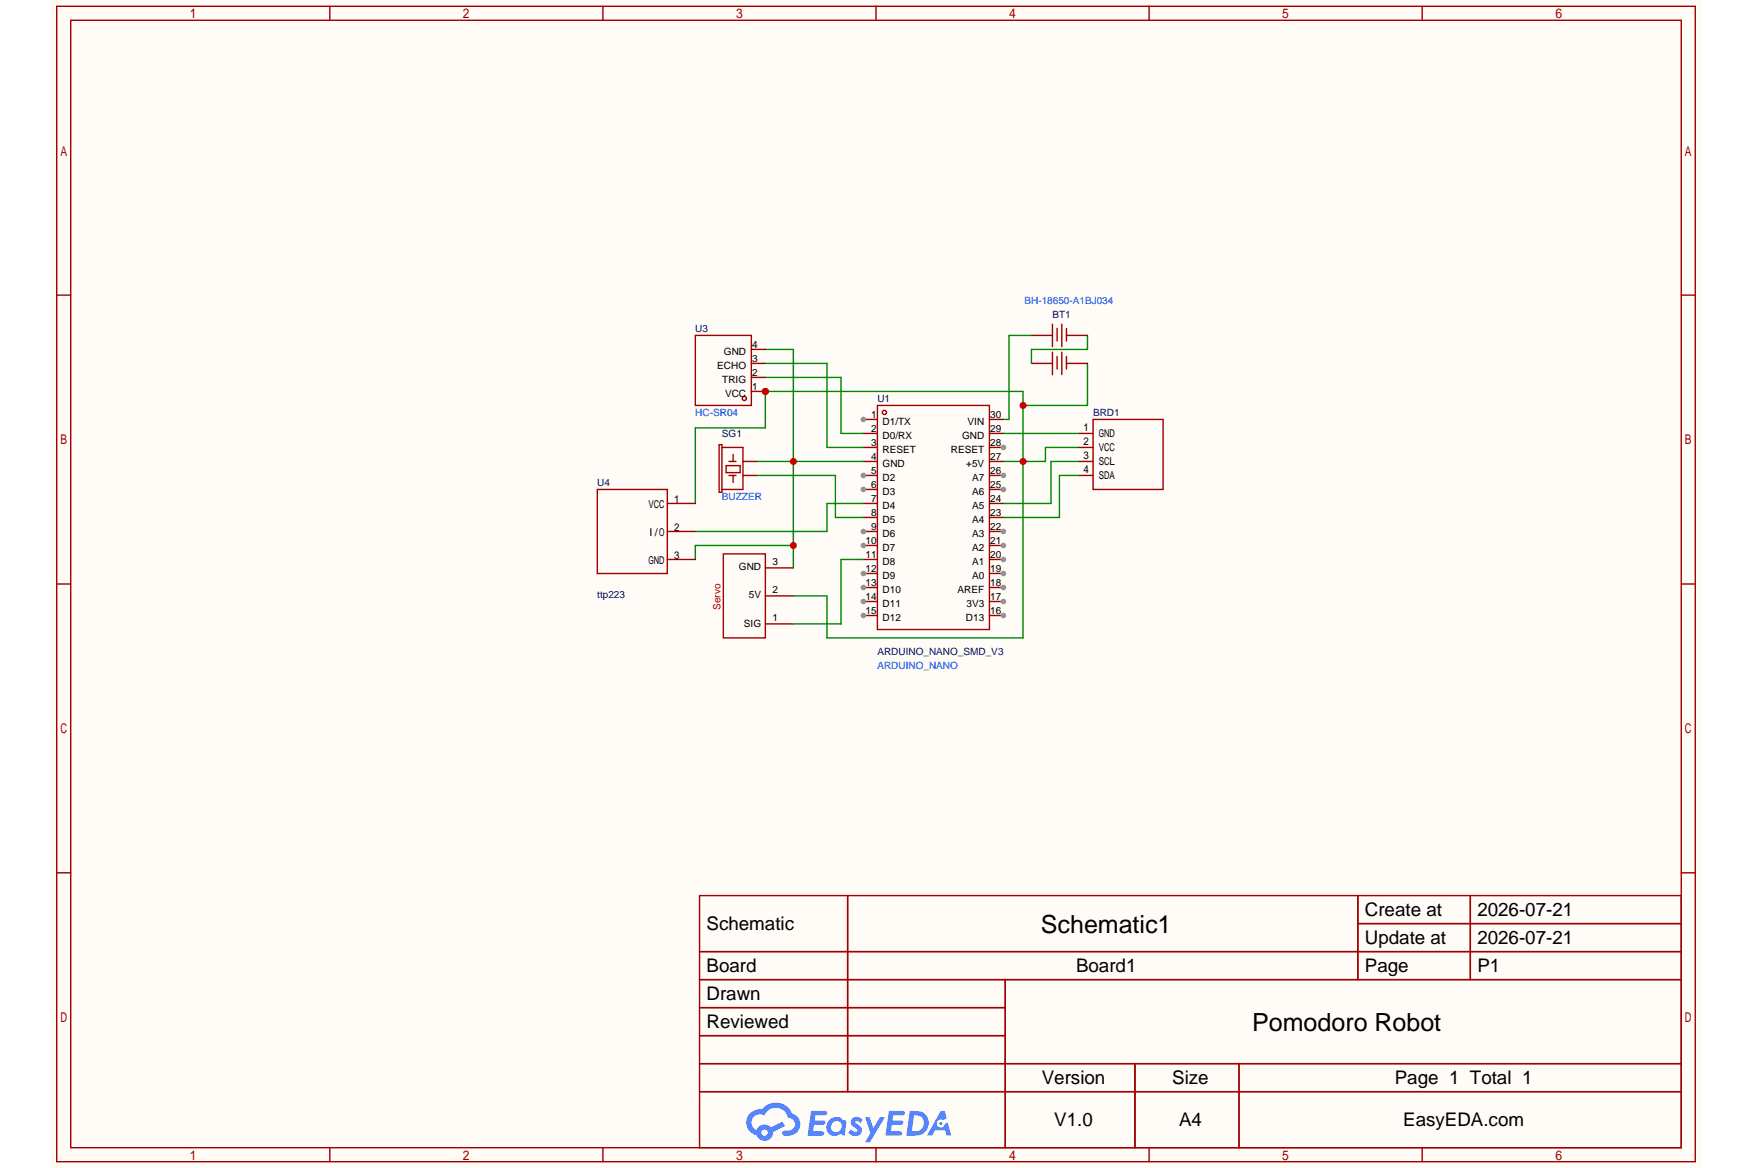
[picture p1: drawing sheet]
<svg xmlns="http://www.w3.org/2000/svg" width="150mm" height="100mm" viewBox="0 0 150 100" stroke-linecap="round" stroke-linejoin="round" font-family="sans-serif">
<path d="M4.3 0h141.4v100h-141.4z" fill="#fffcf7"/>
<g fill="none" stroke="#a10000" stroke-width=".12">
<path d="M4.9 .5h140.2v99h-140.2zM6.1 1.7h137.8v96.6h-137.8zM28.2 .5v1.2M51.6 .5v1.2M75 .5v1.2M98.4 .5v1.2M121.8 .5v1.2M4.9 25.3h1.2M143.9 25.3h1.2M4.9 50h1.2M143.9 50h1.2M4.9 74.7h1.2"/>
<path d="M59.9 76.7h84v21.6h-84zM72.6 76.7v16.8M116.3 76.7v7.2M116.3 79.1h27.6M125.9 76.7v7.2M143.9 74.7h1.2M28.2 98.3v1.2M51.6 98.3v1.2M59.9 81.5h84M59.9 83.9h84M59.9 86.3h26.2M59.9 91.1h84"/>
<path d="M59.9 88.7h26.2M59.9 93.5h84M75 98.3v1.2M86.1 83.9v14.4M97.2 91.1v7.2M98.4 98.3v1.2M106.1 91.1v7.2M121.8 98.3v1.2"/>
</g>
<g fill="#5487ff">
<path d="M73 95.7a.61 .61 0 0 1 .9 .2l-.2 .3a.24 .24 0 0 0-.2-.2 .24 .24 0 0 0-.3 .1 .87 .87 0 0 1 .6 .9 .69 .69 0 0 1-1.2 0l.3-.3 .3 .2h.2v-.2a.9 .9 0 0 1-.5-.8z"/>
<path d="M74.1 95.7h.4l.3 .9 .5-.9h.5l-1.3 2.1h-.4l.4-.8z"/>
<path d="M69.4 95.1l1.4 .1v.1l-.2 .2h-.8l-.1 .4h.8l.2 .2-.2 .2h-.8l-.1 .6h.8h.1v.3h-1.4z"/>
<path d="M76.1 95.1l1.3 .1 .1 .1-.2 .2h-.8l-.1 .4h.8l.1 .2-.2 .2h-.7l-.1 .6h.7h.2v.3h-1.4z"/>
<path d="M80.5 95.1h.4l.2 .7-.3 .1a.36 .36 0 0 0-.6 .2 .36 .36 0 0 0 .3 .4 .36 .36 0 0 0 .4-.3l.2-.1 .3 1.1h-.4l-.1-.4h-.9l-.2 .4h-.4z"/>
<path d="M77.9 95.1l-.3 2.1h.7a1.07 1.07 0 0 0 1.2-1.1 1.07 1.07 0 0 0-1.3-1zM78.3 95.5a.71 .71 0 0 1 .8 .7 .71 .71 0 0 1-.9 .7h-.1z"/>
<path d="M71 95.9a.75 .75 0 0 0-.1 1.1 .75 .75 0 0 0 1.1 .1l.3 .1 .2-1.1-.1-.1-.2-.1a.76 .76 0 0 0-1.2 0zM71.3 96.1a.47 .47 0 0 1 .8 .3 .47 .47 0 0 1-.7 .5 .46 .46 0 0 1-.1-.8z"/>
<path d="M64.2 95.3a1.12 1.12 0 0 0 .6 1.9 .73 .73 0 0 0 .8 .5 .73 .73 0 0 0 .6-.8l1-.5-.2-.4-1 .5a.74 .74 0 0 0-1.2 .2 .71 .71 0 0 1-.4-.9 .71 .71 0 0 1 1.1-.3 1.07 1.07 0 0 1 1.1-.7 1.07 1.07 0 0 1 .9 .9 .58 .58 0 0 1 .5 .7 .58 .58 0 0 1-.8 .4l-.2 .1v.1v.2a1.01 1.01 0 0 0 1.4-.5 1.01 1.01 0 0 0-.6-1.4 1.5 1.5 0 0 0-2.6-.3 1.21 1.21 0 0 0-1 .3zM65.2 97a.28 .28 0 0 1 .5 0 .28 .28 0 0 1-.5 0z"/>
<circle cx="80.6" cy="96.2" r=".13"/>
</g>
<path d="M61.6 38.1h.2v4h-.2zM61.8 38.3h1.8v3.6h-1.8M62.2 39.9h1.2v.6h-1.2zM62.4 39.5h.6M62.8 38.9v.6M75.1 34.7h9.6v19.2h-9.6zM61.9 47.4h3.6v7.2h-3.6zM62.4 40.7h.6M62.8 40.7v.6" fill="none" stroke="#a10000" stroke-width=".12"/>
<path d="M63.6 39.5h1.2M73.9 35.9h1.2M63.6 40.7h1.2M65.5 53.4h2.4M65.5 51h2.4M65.5 48.6h2.4" fill="none" stroke="#870000" stroke-width=".12"/>
<circle cx="73.9" cy="35.9" r=".24" fill="#999"/>
<path d="M73.9 37.1h1.2M73.9 38.3h1.2M73.9 39.5h1.2M73.9 40.7h1.2" fill="none" stroke="#870000" stroke-width=".12"/>
<circle cx="73.9" cy="40.7" r=".24" fill="#999"/>
<path d="M73.9 41.9h1.2" fill="none" stroke="#870000" stroke-width=".12"/>
<circle cx="73.9" cy="41.9" r=".24" fill="#999"/>
<path d="M73.9 43.1h1.2M73.9 44.3h1.2M73.9 45.5h1.2" fill="none" stroke="#870000" stroke-width=".12"/>
<circle cx="73.9" cy="45.5" r=".24" fill="#999"/>
<path d="M73.9 46.7h1.2" fill="none" stroke="#870000" stroke-width=".12"/>
<circle cx="73.9" cy="46.7" r=".24" fill="#999"/>
<path d="M73.9 47.9h1.2M73.9 49.1h1.2" fill="none" stroke="#870000" stroke-width=".12"/>
<circle cx="73.9" cy="49.1" r=".24" fill="#999"/>
<path d="M73.9 50.3h1.2" fill="none" stroke="#870000" stroke-width=".12"/>
<circle cx="73.9" cy="50.3" r=".24" fill="#999"/>
<path d="M73.9 51.5h1.2" fill="none" stroke="#870000" stroke-width=".12"/>
<circle cx="73.9" cy="51.5" r=".24" fill="#999"/>
<path d="M73.9 52.7h1.2" fill="none" stroke="#870000" stroke-width=".12"/>
<circle cx="73.9" cy="52.7" r=".24" fill="#999"/>
<path d="M84.7 52.7h1.2" fill="none" stroke="#870000" stroke-width=".12"/>
<circle cx="85.9" cy="52.7" r=".24" fill="#999"/>
<path d="M84.7 51.5h1.2" fill="none" stroke="#870000" stroke-width=".12"/>
<circle cx="85.9" cy="51.5" r=".24" fill="#999"/>
<path d="M84.7 50.3h1.2" fill="none" stroke="#870000" stroke-width=".12"/>
<circle cx="85.9" cy="50.3" r=".24" fill="#999"/>
<path d="M84.7 49.1h1.2" fill="none" stroke="#870000" stroke-width=".12"/>
<circle cx="85.9" cy="49.1" r=".24" fill="#999"/>
<path d="M84.7 47.9h1.2" fill="none" stroke="#870000" stroke-width=".12"/>
<circle cx="85.9" cy="47.9" r=".24" fill="#999"/>
<path d="M84.7 46.7h1.2" fill="none" stroke="#870000" stroke-width=".12"/>
<circle cx="85.9" cy="46.7" r=".24" fill="#999"/>
<path d="M84.7 45.5h1.2" fill="none" stroke="#870000" stroke-width=".12"/>
<circle cx="85.9" cy="45.5" r=".24" fill="#999"/>
<path d="M84.7 44.3h1.2M84.7 43.1h1.2M84.7 41.9h1.2" fill="none" stroke="#870000" stroke-width=".12"/>
<circle cx="85.9" cy="41.9" r=".24" fill="#999"/>
<path d="M84.7 40.7h1.2" fill="none" stroke="#870000" stroke-width=".12"/>
<circle cx="85.9" cy="40.7" r=".24" fill="#999"/>
<path d="M84.7 39.5h1.2M84.7 38.3h1.2" fill="none" stroke="#870000" stroke-width=".12"/>
<circle cx="85.9" cy="38.3" r=".24" fill="#999"/>
<path d="M84.7 37.1h1.2M84.7 35.9h1.2" fill="none" stroke="#870000" stroke-width=".12"/>
<circle cx="75.7" cy="35.3" r=".18" fill="none" stroke="#a10000" stroke-width=".12"/>
<path d="M64.8 39.5h9.1M65.5 29.9h2.4v18.7M67.9 46.7h-8.4v1.2" fill="none" stroke="#008700" stroke-width=".12"/>
<g fill="#c00">
<circle cx="67.9" cy="39.5" r=".3"/>
<circle cx="67.9" cy="46.7" r=".3"/>
</g>
<path d="M92.4 38.3h-2.9v1.2h-3.6M93.1 31.1v3.6h-5.5M59.5 43.1v-6.5h6v-3.1h22.1v21.1h-16.8v-3.6h-2.9M73.9 47.9h-1.9v5.5h-4.1" fill="none" stroke="#008700" stroke-width=".12"/>
<g fill="#c00">
<circle cx="87.6" cy="39.5" r=".3"/>
<circle cx="87.6" cy="34.7" r=".3"/>
<circle cx="65.5" cy="33.5" r=".3"/>
</g>
<path d="M64.8 40.7h6.7v3.6h2.4" fill="none" stroke="#008700" stroke-width=".12"/>
<g fill="none" stroke="#a10000" stroke-width=".12">
<path d="M59.5 28.7h4.8v6h-4.8z"/>
<circle cx="63.7" cy="34.1" r=".18"/>
</g>
<path d="M64.3 33.5h1.2" fill="none" stroke="#870000" stroke-width=".12"/>
<circle cx="65.5" cy="33.5" r=".3" fill="#c00"/>
<g fill="none" stroke="#870000" stroke-width=".12">
<path d="M64.3 32.3h1.2M64.3 31.1h1.2M64.3 29.9h1.2M88.3 31.1h1.8M88.3 28.7h1.8M91.3 31.1h1.8M91.3 28.7h1.8M92.4 37.1h1.2M92.4 38.3h1.2M92.4 39.5h1.2M57.1 43.1h2.4M57.1 45.5h2.4"/>
<path d="M57.1 47.9h2.4M92.4 40.7h1.2"/>
</g>
<path d="M65.5 31.1h5.3v7.2h3.1M65.5 32.3h6.5v4.8h1.9M85.9 37.1h6.5M88.3 28.7h-1.9v7.2h-.5M92.4 39.5h-2.4v3.6h-4.1M93.1 28.7v1.2h-4.8v1.2M73.9 43.1h-3.1v2.4h-11.3M92.4 40.7h-1.7v3.6h-4.8" fill="none" stroke="#008700" stroke-width=".12"/>
<path d="M90.1 27.8v1.9M90.1 30.2v1.9M90.5 28.1v1.1M90.5 30.5v1.1M90.9 27.8v1.9M90.9 30.2v1.9M91.3 28.1v1.1M91.3 30.5v1.1M93.6 35.9h6v6h-6zM51.1 41.9h6v7.2h-6z" fill="none" stroke="#a10000" stroke-width=".12"/>
<g font-size="2.1">
<text x="89.1" y="79.9">Schematic1</text>
<text x="107.2" y="88.3">Pomodoro Robot</text>
</g>
<g font-size="1.6">
<text x="60.5" y="79.6">Schematic</text>
<text x="60.5" y="83.2">Board</text>
<text x="92.1" y="83.2">Board1</text>
<text x="116.9" y="78.4">Create at</text>
<text x="116.9" y="80.8">Update at</text>
<text x="116.9" y="83.2">Page</text>
<text x="126.5" y="78.4">2026-07-21</text>
<text x="126.5" y="80.8">2026-07-21</text>
<text x="126.5" y="83.2">P1</text>
<text x="60.5" y="85.6">Drawn</text>
<text x="60.5" y="88">Reviewed</text>
<text x="89.2" y="92.8">Version</text>
<text x="100.4" y="92.8">Size</text>
<text x="119.4" y="92.8">Page 1 Total 1</text>
<text x="90.3" y="96.4">V1.0</text>
<text x="100.9" y="96.4">A4</text>
<text x="120.1" y="96.4">EasyEDA.com</text>
</g>
<g font-size=".9" fill="#000080">
<text x="59.5" y="28.5">U3</text>
<text x="90.1" y="27.3">BT1</text>
<text x="75.1" y="34.5">U1</text>
<text x="93.6" y="35.7">BRD1</text>
<text x="51.1" y="41.6">U4</text>
<text x="61.8" y="37.5">SG1</text>
<text x="51.1" y="51.2">ttp223</text>
<text x="75.1" y="56">ARDUINO_NANO_SMD_V3</text>
</g>
<g font-size=".9">
<text x="64.4" y="29.8">4</text>
<text x="61.4" y="31.6">ECHO</text>
<text x="61.8" y="32.8">TRIG</text>
<text x="62" y="30.4">GND</text>
<text x="62.1" y="34">VCC</text>
<text x="64.4" y="33.4">1</text>
<text x="64.4" y="32.2">2</text>
<text x="64.4" y="31">3</text>
<text x="74.6" y="35.8">1</text>
<text x="84.8" y="35.8">30</text>
<text x="74.6" y="37">2</text>
<text x="74.6" y="38.2">3</text>
<text x="74.6" y="39.4">4</text>
<text x="74.6" y="40.6">5</text>
<text x="74.6" y="41.8">6</text>
<text x="75.6" y="36.4">D1/TX</text>
<text x="75.6" y="37.6">D0/RX</text>
<text x="75.6" y="38.8">RESET</text>
<text x="75.6" y="40">GND</text>
<text x="75.6" y="41.2">D2</text>
<text x="81.4" y="38.8">RESET</text>
<text x="82.4" y="37.6">GND</text>
<text x="82.7" y="40">+5V</text>
<text x="82.8" y="36.4">VIN</text>
<text x="83.2" y="41.2">A7</text>
<text x="84.8" y="41.8">25</text>
<text x="84.8" y="40.6">26</text>
<text x="84.8" y="39.4">27</text>
<text x="84.8" y="38.2">28</text>
<text x="84.8" y="37">29</text>
<text x="94.1" y="37.4">GND</text>
<text x="94.1" y="38.6">VCC</text>
<text x="94.1" y="39.8">SCL</text>
<text x="94.1" y="41">SDA</text>
<text x="55.5" y="43.5">VCC</text>
<text x="55.5" y="45.9">I/O</text>
<text x="74.1" y="46.6">10</text>
<text x="74.1" y="47.8">11</text>
<text x="74.6" y="43">7</text>
<text x="74.6" y="44.2">8</text>
<text x="74.6" y="45.4">9</text>
<text x="75.6" y="42.4">D3</text>
<text x="75.6" y="43.6">D4</text>
<text x="75.6" y="44.8">D5</text>
<text x="75.6" y="46">D6</text>
<text x="75.6" y="47.2">D7</text>
<text x="83.2" y="47.2">A2</text>
<text x="83.2" y="46">A3</text>
<text x="83.2" y="44.8">A4</text>
<text x="83.2" y="43.6">A5</text>
<text x="83.2" y="42.4">A6</text>
<text x="84.8" y="47.8">20</text>
<text x="84.8" y="46.6">21</text>
<text x="84.8" y="45.4">22</text>
<text x="84.8" y="44.2">23</text>
<text x="84.8" y="43">24</text>
<text x="55.5" y="48.3">GND</text>
<text x="63.3" y="48.8">GND</text>
<text x="63.7" y="53.6">SIG</text>
<text x="64.1" y="51.2">5V</text>
<text x="66.1" y="53.2">1</text>
<text x="66.1" y="50.8">2</text>
<text x="66.1" y="48.4">3</text>
<text x="74.1" y="49">12</text>
<text x="74.1" y="50.2">13</text>
<text x="74.1" y="51.3">14</text>
<text x="74.1" y="52.5">15</text>
<text x="75.6" y="48.4">D8</text>
<text x="75.6" y="49.6">D9</text>
<text x="75.6" y="50.8">D10</text>
<text x="75.6" y="51.9">D11</text>
<text x="75.6" y="53.1">D12</text>
<text x="82" y="50.8">AREF</text>
<text x="82.7" y="53.1">D13</text>
<text x="82.7" y="51.9">3V3</text>
<text x="83.2" y="49.6">A0</text>
<text x="83.2" y="48.4">A1</text>
<text x="84.8" y="52.5">16</text>
<text x="84.8" y="51.3">17</text>
<text x="84.8" y="50.2">18</text>
<text x="84.8" y="49">19</text>
</g>
<g font-size=".9" fill="#00f">
<text x="87.7" y="26.1">BH-18650-A1BJ034</text>
<text x="59.5" y="35.7">HC-SR04</text>
<text x="61.8" y="42.8">BUZZER</text>
<text x="75.1" y="57.2">ARDUINO_NANO</text>
</g>
<text font-size=".9" fill="#a00000" x="61.7" y="52.2" transform="rotate(-90 61.7 52.2)">Servo</text>
</svg>
